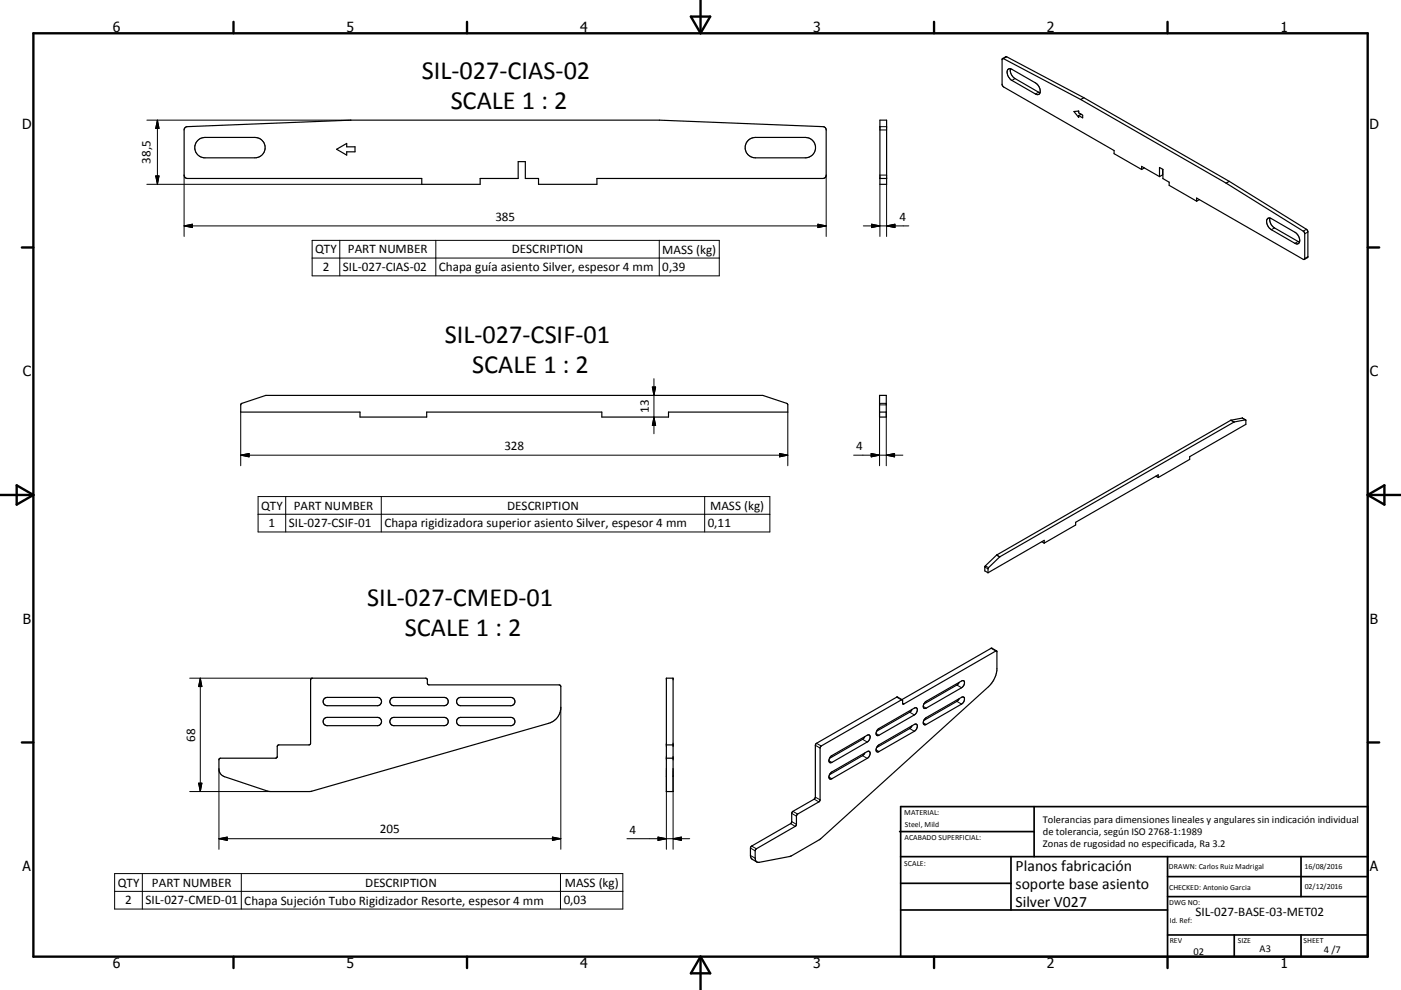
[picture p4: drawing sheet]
<svg xmlns="http://www.w3.org/2000/svg" width="420mm" height="297mm" viewBox="0 0 420 297" stroke-linecap="round" stroke-linejoin="round" font-family="sans-serif">
<g fill="none" stroke="#000" stroke-width=".36">
<path d="M300.6 17.6l-.2 7.8 .4 .6 33.2 19.2v.9l8.3 4.8M300.6 17.6l23.4 12.3M300.6 17.6l1.2-.6 23.1 12.3M55.4 38.4l.7-.4 49.1-2h92.5l49.1 2 .7 .4 .2 .6v13.5l-.2 .7-.8 .3h-67.7v1.8h-17.5v-1.8h-4v-5h-2.1v5h-11.4v1.8h-17.6v-1.8h-70.2l-.8-.3-.2-.7v-13.5zM263.8 36h2v19.3h-2zM302.2 20.9l.5-.3 .4 .1 7.3 4.2a2.49 2.49 0 0 1 1.1 3.4h-.8l-7.3-4.2a2.72 2.72 0 0 1-1.2-3.2zM302.9 20.6a2.85 2.85 0 0 0 1.4 3l7.5 4.2M322 33.5l1.4-.2v.6l1.2 .6v.9l-1.2-.7v.5zM323.3 33.3l.1 .2M323.9 34.2l.2 .1M324 29.9l43.6 25M324.1 34.3l-.7 .4"/>
<path d="M324.9 29.3l43.6 25.1M324.9 29.3l-.9 .6M59.2 42.2l1-.7 1.2-.3h15a3.1 3.1 0 0 1 3.1 3.1 3.1 3.1 0 0 1-3.1 3h-15a3 3 0 0 1-2.8-1.8 3 3 0 0 1 .6-3.3zM100.9 44.8l3-1.8v1h2.5v1.5h-2.5v1zM224.2 42.2l1-.7 1.3-.3h14.9a3.1 3.1 0 0 1 3.1 3.1 3.1 3.1 0 0 1-3.1 3h-14.9a3.1 3.1 0 0 1-2.8-1.8 3.1 3.1 0 0 1 .5-3.3zM263.8 53.5h2M342.3 50.9v-1l5.3 3.1M343.1 50.4l-.8 .5M347.6 53v-2.8l1 .6v2.8l1.9 1.1v.9l8.3 4.8M348.6 50.8v1.7l-1 .5M359.6 59.9l-.8 .5M367.6 54.9l23.2 14.5 .4 .6-.2 7.8"/>
<path d="M368.5 54.4l23.4 14.6 .2 .4v7.7l-1.1 .7M368.5 54.4l-.9 .5M358.8 60.4v-1l32.2 18.4M380.1 65.5l1.1 .1 7 4.1a2.47 2.47 0 0 1 1.1 3.4l-.6 .1-.5-.2-7-4.1a2.49 2.49 0 0 1-1.1-3.4zM380.7 65.4a2.97 2.97 0 0 0 1.4 3l7.5 4.2M263.7 118.6h2v6.5h-2zM72.3 121.2l7.5-2.6h148.8l7.4 2.5 .2 .4v2.1h-35.8v1.5h-20v-1.5h-52.5v1.5h-20v-1.5h-35.7zM263.7 123.6h2M373.5 126l-1.1-.6-3.4 .7-70.2 40.4-3.5 3.5v1.3l.9 .5M346.5 142.9l.7 .4M347.2 143.3l9.5-5.5v-.8l16.8-9.7v-1.3l-3.5 .6-70.2 40.4-3.5 3.4-.1 1.4M347.2 143.3v-.8l-24.7 14.2v.8l-9.4 5.4"/>
<path d="M312.3 162.5l.8 .4M313.1 162.9v-.8l-16.9 9.7M298.8 195.3l-28 15.9M298.8 195.3l.1 5.8a8.4 8.4 0 0 1-2.6 4.9l-50.5 45.8-8.9 5.1-9.3 1.8-.7-.1M298.8 195.3l-1.7-.8-26.7 15.4M97.2 209.6l.9-.4h15a1.25 1.25 0 0 1 1.3 1.3 1.25 1.25 0 0 1-1.3 1.2h-15a1.25 1.25 0 0 1-1.1-.7 1.25 1.25 0 0 1 .2-1.4zM97.2 215.6l.9-.4h15a1.24 1.24 0 0 1 1.3 1.3 1.24 1.24 0 0 1-1.3 1.2h-15a1.24 1.24 0 0 1-1.1-.7 1.24 1.24 0 0 1 .2-1.4zM117.2 209.6l.9-.4h15a1.25 1.25 0 0 1 1.3 1.3 1.25 1.25 0 0 1-1.3 1.2h-15a1.25 1.25 0 0 1-1.1-.7 1.25 1.25 0 0 1 .2-1.4zM117.2 215.6l.9-.4h15a1.24 1.24 0 0 1 1.3 1.3 1.24 1.24 0 0 1-1.3 1.2h-15a1.24 1.24 0 0 1-1.1-.7 1.24 1.24 0 0 1 .2-1.4zM137.2 209.6l.9-.4h15a1.25 1.25 0 0 1 1.3 1.3 1.25 1.25 0 0 1-1.3 1.2h-15a1.25 1.25 0 0 1-1.1-.7 1.25 1.25 0 0 1 .2-1.4zM137.2 215.6l.9-.4h15a1.24 1.24 0 0 1 1.3 1.3 1.24 1.24 0 0 1-1.3 1.2h-15a1.24 1.24 0 0 1-1.1-.7 1.24 1.24 0 0 1 .2-1.4zM199.8 203.5h2v34h-2z"/>
<path d="M263.2 218.8l10.9-6.4a.67 .67 0 0 1 .9 .2 .67 .67 0 0 1-.1 .9l-.8 1-10.6 6.1a.67 .67 0 0 1-.8-.2 .67 .67 0 0 1 .1-.9zM270.5 209.9l-1.7-.7-24.1 13.9-.3 .5v15.8l-6.8 4.1-.2 .5v2.6l-.3 .4-12 7-.1 .4 .1 2.9 1.8 1.3M270.5 210l-24.5 14-.2 16.2-6.9 4.2-.1 2.9-.2 .5-11.9 6.9-.3 .6v2.2l.2 .8 .3 .3M270.5 210l.2 1.2M270.7 211.2h.1M273.4 212.8l-.7 .9-9.9 5.7M273.4 217.7l-.7 .9-9.9 5.7M277.5 210.5l10.8-6.2a.67 .67 0 0 1 .9 .2 .67 .67 0 0 1-.1 .9l-.8 .9-10.6 6.2a.67 .67 0 0 1-.9-.2 .67 .67 0 0 1 .1-.9zM277.5 215.4l10.8-6.2a.67 .67 0 0 1 .9 .2 .67 .67 0 0 1-.1 .9l-.8 .9-10.6 6.2a.67 .67 0 0 1-.9-.2 .67 .67 0 0 1 .1-.9zM287.6 204.7l-.6 .7-10 5.8M287.6 209.6l-.6 .7-10 5.8M65.7 227.7l.4-.2h16.5l.5-.4v-3.1l.2-.4 9.6-.2 .2-.4v-19l.5-.5h34l.4 .2 .2 1.4 .4 .4h39l.5 .5v6.2a5 5 0 0 1-3.6 4.8l-71.4 20.4h-12.6l-13.2-4.4a2.4 2.4 0 0 1-1.7-2.3z"/>
<path d="M199.8 223.5h2M199.8 227.5h2M249.2 226.8l10.8-6.2a.67 .67 0 0 1 .9 .2 .67 .67 0 0 1-.1 .9l-.8 .9-10.6 6.1a.67 .67 0 0 1-.9-.2 .67 .67 0 0 1 .1-.9zM249.2 231.7l10.8-6.2a.67 .67 0 0 1 .9 .2 .67 .67 0 0 1-.1 .9l-.8 .9-10.6 6.1a.67 .67 0 0 1-.9-.2 .67 .67 0 0 1 .1-.9zM259.3 221l-.7 .8-9.9 5.7M259.3 225.9l-.7 .8-9.9 5.7M263.2 223.7l10.9-6.4a.67 .67 0 0 1 .9 .2 .67 .67 0 0 1-.1 .9l-.8 1-10.6 6.1a.67 .67 0 0 1-.9-.2 .67 .67 0 0 1 .2-.9z"/>
</g>
<g fill="none" stroke="#000" stroke-width=".3">
<path d="M301.8 17l-.9 .6M44 36h61.2M47.2 36v19.3M47.2 36l.5 2.5h-1zM263.8 39h2M263.8 38h2M304.3 23.6l-.9 .5M311.4 27.7l-1 .5M44 55.3h82.4M46.7 52.8h1l-.5 2.5zM55.2 52.5v18.4M247.7 52.5v18.4"/>
<path d="M263.8 52.5h2M263.8 55.3v15.6M265.8 55.3v15.6M55.2 67.8h192.5M55.2 67.8l2.5-.5v1zM93.6 72.1h122v10.7h-122zM93.6 77.4h122M101.9 72.1v10.7M130.7 72.1v10.7M197.7 72.1v10.7M245.2 67.3l2.5 .5-2.5 .5zM258.8 67.8h13.7"/>
<path d="M261.3 67.3l2.5 .5-2.5 .5zM265.8 67.8l2.5-.5v1zM382.1 68.4l-.9 .5M389.2 72.4l-1 .6M391.7 68.8l-1 .5M392.1 77l-.9 .5M392.1 69.6l-.9 .5M195.6 116.1h1l-.5 2.5zM196.1 113.6v16.5M263.7 118.6h2M72.2 136.6h164M72.2 136.6l2.5-.6v1.1z"/>
<path d="M72.2 123.6v16.1M196.1 125.1l.5 2.5h-1zM233.7 136l2.5 .6-2.5 .5zM236.2 123.6v16.1M255.9 136.6h14.8M261.2 136l2.5 .6-2.5 .5zM263.7 121h2M263.7 121.5h2M263.7 123.6v16.1M265.7 136.6l2.5-.6v1.1zM265.7 123.6v16.1M369 126.1l1 .5"/>
<path d="M369.1 126.1l.9 .5M372.4 125.4l1 .6M77.4 149h153.4v10.6h-153.4zM77.4 154.3h153.4M85.7 149v10.6M114.3 149v10.6M211.3 149v10.6M295.3 170.1l.9 .6M295.4 169.8l1 .5M298.8 166.6l.9 .5M298.8 166.5l1 .5M297.1 194.5l1.5 .8"/>
<path d="M56.9 203.5h36.7M60 203.5v34M60 203.5l.5 2.5h-1zM168.1 212.2v42.6M268.8 209.2l1.5 .8M270.6 211l.4 .2M272.7 213.7l1.4 .8M272.7 218.6l1.4 .8M276.8 211.9l.9 .6M276.8 216.8l.9 .6M286.9 205.5l1.4 .8M286.9 210.4l1.4 .8"/>
<path d="M56.9 237.5h24.1M59.5 235h1l-.5 2.5zM65.6 230.7v24.1M199.8 230.7v24.1M201.8 230.7v24.1M244.1 239.8l1.4 .8M244.4 223.6l1.5 .8M244.4 239.2l1.5 .8M244.8 223l1.4 .8M248.5 233.1l.9 .5M248.5 228.2l.9 .5M258.6 226.7l1.4 .8"/>
<path d="M258.6 221.8l1.4 .8M262.7 220.1l.8 .5M262.7 225l.8 .5M65.6 251.6h102.5M65.6 251.6l2.5-.5v1zM165.6 251.1l2.5 .5-2.5 .5zM187.9 251.6h18.9M197.3 251.1l2.5 .5-2.5 .5zM201.8 251.6l2.5-.5v1zM225 254.4l1.4 .9M225 256.7l1.4 .8M225.3 253.8l1.5 .8"/>
<path d="M237 247.1l1.4 .8M237.4 244l1.4 .9M237.4 246.5l1.4 .8M237.7 243.4l1.4 .8M34.4 262.1h152.3v10.6h-152.3zM34.4 267.4h152.3M42.7 262.1v10.6M72.3 262.1v10.6M168 262.1v10.6"/>
</g>
<g fill="none" stroke="#000" stroke-width=".71">
<path d="M10 10h400v277h-400zM70 6.6v3.4M140 6.6v3.4M207.1 5h5.8l-2.9 5zM210 0v10M280 6.6v3.4M350 6.6v3.4M6.6 74.2h3.4M410 74.2h3.5M0 148.5h10M5 145.6l5 2.9-5 2.9zM410 148.5h10.1"/>
<path d="M410 148.5l5.1-2.9v5.8zM6.6 222.7h3.4M410 222.7h3.5M70 287v3.4M140 287v3.4M210 287v10M210 287l2.9 5h-5.8zM280 287v3.4M350 287v3.4"/>
</g>
<g fill="none" stroke="#000" stroke-width=".51">
<path d="M269.7 249.5h40.3M270 242h140v45h-140zM270 257h140M303.1 257v16M310 242v15M350 257v30M390.1 257v12M270 265h33.1M270 273h80M350 269h60M350 263h60M350 280.5h60"/>
<path d="M370 280.5v6.5M390.1 280.5v6.5"/>
</g>
<g fill="#000" stroke="#000" stroke-width=".3">
<path d="M47.2 36l.5 2.5h-1zM46.7 52.8h1l-.5 2.5zM55.2 67.8l2.5-.5v1zM245.2 67.3l2.5 .5-2.5 .5zM261.3 67.3l2.5 .5-2.5 .5zM265.8 67.8l2.5-.5v1zM195.6 116.1h1l-.5 2.5zM72.2 136.6l2.5-.6v1.1zM196.1 125.1l.5 2.5h-1zM233.7 136l2.5 .6-2.5 .5zM261.2 136l2.5 .6-2.5 .5zM265.7 136.6l2.5-.6v1.1z"/>
<path d="M60 203.5l.5 2.5h-1zM59.5 235h1l-.5 2.5zM65.6 251.6l2.5-.5v1zM165.6 251.1l2.5 .5-2.5 .5zM197.3 251.1l2.5 .5-2.5 .5zM201.8 251.6l2.5-.5v1z"/>
</g>
<g font-size="7.9">
<text x="126.5" y="23.7">SIL-027-CIAS-02</text>
<text x="135.1" y="32.7">SCALE 1 : 2</text>
<text x="133.3" y="102.9">SIL-027-CSIF-01</text>
<text x="141.6" y="111.9">SCALE 1 : 2</text>
<text x="110.1" y="181.7">SIL-027-CMED-01</text>
<text x="121.3" y="190.7">SCALE 1 : 2</text>
</g>
<g font-size="4.7">
<text x="304.5" y="261.2">Planos fabricación</text>
<text x="304.5" y="266.6">soporte base asiento</text>
<text x="304.5" y="272">Silver V027</text>
</g>
<g font-size="4.2">
<text x="33.9" y="9.6">6</text>
<text x="103.9" y="9.6">5</text>
<text x="173.9" y="9.6">4</text>
<text x="243.8" y="9.6">3</text>
<text x="313.9" y="9.6">2</text>
<text x="383.9" y="9.6">1</text>
<text x="6.7" y="38.7">D</text>
<text x="410.5" y="38.7">D</text>
<text x="6.9" y="112.9">C</text>
<text x="410.7" y="112.9">C</text>
<text x="6.9" y="187.1">B</text>
<text x="410.7" y="187.1">B</text>
<text x="6.8" y="261.4">A</text>
<text x="410.7" y="261.4">A</text>
<text x="33.9" y="290.4">6</text>
<text x="103.9" y="290.4">5</text>
<text x="173.9" y="290.4">4</text>
<text x="243.8" y="290.4">3</text>
<text x="313.9" y="290.4">2</text>
<text x="383.9" y="290.4">1</text>
</g>
<g font-size="3.9">
<text x="45.1" y="49.2" transform="rotate(-90 45.1 49.2)">38,5</text>
<text x="148.5" y="66.2">385</text>
<text x="269.7" y="66.2">4</text>
<text x="94.5" y="76">QTY</text>
<text x="104.3" y="76">PART NUMBER</text>
<text x="153.4" y="76">DESCRIPTION</text>
<text x="198.5" y="76.1">MASS (kg)</text>
<text x="96.8" y="81.4">2</text>
<text x="102.8" y="81.4">SIL-027-CIAS-02</text>
<text x="131.6" y="81.4">Chapa guía asiento Silver, espesor 4 mm</text>
<text x="198.5" y="81.4">0,39</text>
<text x="194.5" y="123.9" transform="rotate(-90 194.5 123.9)">13</text>
<text x="151.2" y="135">328</text>
<text x="256.7" y="135">4</text>
<text x="78.3" y="152.9">QTY</text>
<text x="88.1" y="152.9">PART NUMBER</text>
<text x="152.1" y="152.9">DESCRIPTION</text>
<text x="212.9" y="153">MASS (kg)</text>
<text x="80.5" y="158.2">1</text>
<text x="86.6" y="158.2">SIL-027-CSIF-01</text>
<text x="115.2" y="158.2">Chapa rigidizadora superior asiento Silver, espesor 4 mm</text>
<text x="212.2" y="158.2">0,11</text>
<text x="58.5" y="222.5" transform="rotate(-90 58.5 222.5)">68</text>
<text x="113.9" y="250">205</text>
<text x="188.7" y="250.1">4</text>
<text x="35.3" y="266">QTY</text>
<text x="45.6" y="266">PART NUMBER</text>
<text x="109.5" y="266">DESCRIPTION</text>
<text x="169.3" y="266.1">MASS (kg)</text>
<text x="37.5" y="271.3">2</text>
<text x="43.6" y="271.3">SIL-027-CMED-01</text>
<text x="73.2" y="271.4">Chapa Sujeción Tubo Rigidizador Resorte, espesor 4 mm</text>
<text x="169" y="271.3">0,03</text>
<text x="358.4" y="274.9">SIL-027-BASE-03-MET02</text>
</g>
<g font-size="3.1">
<text x="312.7" y="246.8">Tolerancias para dimensiones lineales y angulares sin indicación individual</text>
<text x="312.7" y="250.4">de tolerancia, según ISO 2768-1:1989</text>
<text x="312.7" y="254">Zonas de rugosidad no especificada, Ra 3.2</text>
<text x="357.8" y="286.5">02</text>
<text x="377.6" y="285.6">A3</text>
<text x="396.9" y="285.9">4 /7</text>
</g>
<g font-size="2.4">
<text x="271.1" y="244.4">MATERIAL:</text>
<text x="271.2" y="252">ACABADO SUPERFICIAL:</text>
<text x="271.3" y="248">Steel, Mild</text>
<text x="271.1" y="259.7">SCALE:</text>
<text x="350.4" y="260.8">DRAWN: Carlos Ruiz Madrigal</text>
<text x="391.1" y="260.6">16/08/2016</text>
<text x="350.5" y="267">CHECKED: Antonio Garcia</text>
<text x="391.2" y="266.7">02/12/2016</text>
<text x="350.5" y="271.4">DWG NO:</text>
<text x="350.7" y="276.9">Id. Ref:</text>
<text x="350.7" y="282.8">REV</text>
<text x="371.1" y="282.9">SIZE</text>
<text x="390.8" y="283">SHEET</text>
</g>
</svg>
